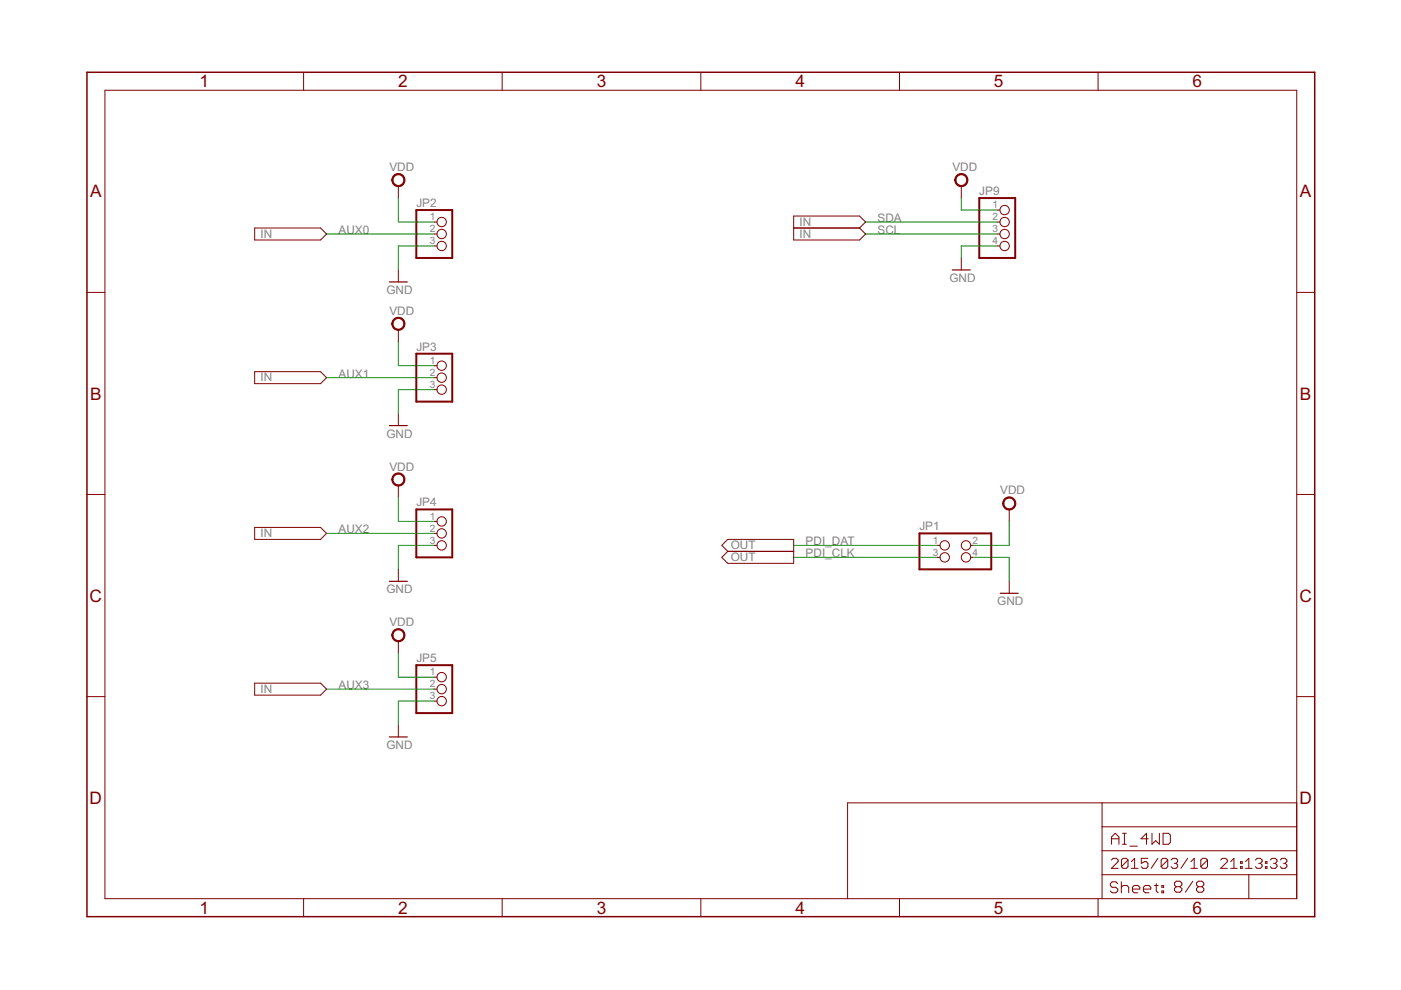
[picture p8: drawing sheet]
<svg xmlns="http://www.w3.org/2000/svg" width="297mm" height="210mm" viewBox="0 0 297 210" stroke-linecap="round" stroke-linejoin="round" font-family="sans-serif">
<g fill="none" stroke="#800000" stroke-width=".21">
<path d="M22.2 19.1h252.7v171.4h-252.7zM64.4 15.3v3.8M106.5 15.3v3.8M148.6 15.3v3.8M190.7 15.3v3.8M232.8 15.3v3.8M84.5 39.5v2.5M203.8 39.5v2.5M54 48.3h14l1.2 1.3-1.2 1.3h-14zM84.5 57.2v2.6M92.1 47.1h.5M92.1 49.6h.5"/>
<path d="M92.1 52.2h.5M168.3 45.8h13.9l1.3 1.3-1.3 1.2 1.3 1.3-1.3 1.3h-13.9zM168.3 48.3h13.9M203.8 54.7v2.5M211.4 47.1h.6M211.4 49.6h.6M211.4 52.2h.6M211.4 44.5h.6M18.4 62h3.8M54 78.8h14l1.2 1.3-1.2 1.2h-14zM84.5 69.9v2.6M92.1 77.5h.5"/>
<path d="M274.9 62h3.8M84.5 87.7v2.5M92.1 80.1h.5M92.1 82.6h.5M18.4 104.8h3.8M54 111.8h14l1.2 1.3-1.2 1.3h-14zM84.5 102.9v2.6M92.1 110.6h.5M92.1 113.1h.5M92.1 115.6h.5M153 115.6l1.3-1.2h14v5h-14l-1.3-1.2 1.3-1.3zM154.3 116.9h14"/>
<path d="M198.7 115.6h.6M198.7 118.2h.6M205.8 115.6h.6M205.8 118.2h.6M214 108v2.6M274.9 104.8h3.8M84.5 120.7v2.6M84.5 136v2.5M214 123.3v2.5M18.4 147.7h3.8M54 144.8h14l1.2 1.3-1.2 1.3h-14zM84.5 153.7v2.6"/>
<path d="M92.1 143.6h.5M92.1 146.1h.5M92.1 148.7h.5M274.9 147.7h3.8M233.7 170.2v20.3M233.7 175.3h41.2M235.7 179v-1.5l.8-.8 .7 .8v1.5M235.7 177.8h1.5M238 179h.8M238 176.7h.8M238.4 176.7v2.3M239.6 179.4h1.5"/>
<path d="M243.5 177.8h-1.6l1.2-1.1v2.3M244.2 176.7v2.3l.8-.8 .8 .8v-2.3M246.6 176.7h1.2l.3 .4v1.5l-.3 .4h-1.2zM274.9 170.2h-95.2v20.3M64.4 190.5v3.9M106.5 190.5v3.9M148.6 190.5v3.9M190.7 190.5v3.9M232.8 190.5v3.9M233.7 185.5h41.2M233.7 180.4h41.2M235.6 182.4l.4-.4h.7l.4 .4v.3l-1.5 1.4h1.5"/>
<path d="M237 187.3l-.4-.3h-.8l-.4 .3v.4l.4 .4h.8l.4 .4v.4l-.4 .4h-.8l-.4-.4M237.7 187v2.3M237.7 188.1l.4-.4h.8l.4 .4v1.2M239.2 182.4v1.3l-.4 .4h-.7l-.3-.4M239.2 182.4l-.4-.4h-.7l-.3 .4v1.3M239.2 182.4l-1.4 1.3M239.9 184.1h1.4M239.9 182.7l.7-.7v2.1M240.1 188.5h1.6v-.4l-.4-.4h-.8l-.4 .4v.8l.4 .4h.8M242.4 188.5h1.6v-.4l-.4-.4h-.8l-.4 .4v.8l.4 .4h.8M243.4 182h-1.4v1l.7-.3h.3l.4 .3v.7l-.4 .4h-.7l-.3-.4M244.8 187.7h.8"/>
<path d="M245.2 187.3v1.6l.4 .4M245.5 182l-1.4 2.1M246.3 187.7h.4v.4h-.4zM246.3 188.9h.4v.4h-.4zM247.6 182.4v1.3l-.4 .4h-.7l-.3-.4M247.6 182.4l-.4-.4h-.7l-.3 .4v1.3M247.6 182.4l-1.4 1.3M248.3 182.4l.3-.4h.7l.4 .4v.3l-.4 .3M249 183h.3M249.3 183l.4 .4v.3l-.4 .4h-.7l-.3-.4M249.4 188l-.4-.4v-.4l.4-.4h.8l.4 .4v.4l-.4 .4M249.4 188l-.4 .4v.4l.4 .4h.8l.4-.4v-.4l-.4-.4"/>
<path d="M249.4 188h.8M251.8 182l-1.4 2.1M252.5 184.1h1.4M252.5 182.7l.7-.7v2.1M252.9 186.8l-1.6 2.4M254.1 188l-.4-.4v-.4l.4-.4h.7l.4 .4v.4l-.4 .4M254.1 188l-.4 .4v.4l.4 .4h.7l.4-.4v-.4l-.4-.4M254.1 188h.7M256 182.4v1.3l-.3 .4h-.7l-.4-.4M256 182.4l-.3-.4h-.7l-.4 .4v1.3M256 182.4l-1.4 1.3M258.8 182.4l.4-.4h.7l.3 .4v.3l-1.4 1.4h1.4"/>
<path d="M260.9 184.1h1.4M260.9 182.7l.7-.7v2.1M263 183.7h.4v.4h-.4zM263 182.7h.4v.3h-.4zM264.1 182.7l.7-.7v2.1M264.1 184.1h1.4M264.8 185.5v5M266.2 182.4l.3-.4h.7l.4 .4v.3l-.4 .3M266.9 183h.3M267.2 183l.4 .4v.3l-.4 .4h-.7l-.3-.4M268.3 183.7h.3v.4h-.3zM268.3 182.7h.3v.3h-.3z"/>
<path d="M269.3 182.4l.4-.4h.7l.3 .4v.3l-.3 .3M270 183h.4M270.4 183l.3 .4v.3l-.3 .4h-.7l-.4-.4M271.4 182.4l.4-.4h.7l.3 .4v.3l-.3 .3M272.1 183h.4M272.5 183l.3 .4v.3l-.3 .4h-.7l-.4-.4"/>
<circle cx="93.6" cy="49.6" r=".99"/>
<circle cx="93.6" cy="47.1" r=".99"/>
<circle cx="93.6" cy="52.2" r=".99"/>
<circle cx="213" cy="44.5" r=".99"/>
<circle cx="213" cy="52.2" r=".99"/>
<circle cx="213" cy="47.1" r=".99"/>
<circle cx="213" cy="49.6" r=".99"/>
<circle cx="93.6" cy="77.5" r=".99"/>
<circle cx="93.6" cy="82.6" r=".99"/>
<circle cx="93.6" cy="80.1" r=".99"/>
<circle cx="93.6" cy="113.1" r=".99"/>
<circle cx="93.6" cy="115.6" r=".99"/>
<circle cx="93.6" cy="110.6" r=".99"/>
<circle cx="200.3" cy="118.2" r=".99"/>
<circle cx="200.3" cy="115.6" r=".99"/>
<circle cx="204.8" cy="115.6" r=".99"/>
<circle cx="204.8" cy="118.2" r=".99"/>
<circle cx="93.6" cy="143.6" r=".99"/>
<circle cx="93.6" cy="148.7" r=".99"/>
<circle cx="93.6" cy="146.1" r=".99"/>
</g>
<path d="M18.4 15.3h260.3v179.1h-260.3z" fill="none" stroke="#800000" stroke-width=".32"/>
<path d="M88.3 44.5h7.6v10.2h-7.6zM207.6 42h7.6v12.7h-7.6zM88.3 75h7.6v10.2h-7.6zM88.3 108h7.6v10.2h-7.6zM194.9 113.1h15.3v7.6h-15.3zM88.3 141h7.6v10.2h-7.6z" fill="none" stroke="#800000" stroke-width=".42"/>
<g fill="#800000" stroke="#800000" stroke-width=".21">
<path d="M213 105.8a1.4 1.4 0 0 1 2.2 .2 1.4 1.4 0 0 1-.9 2.1 1.4 1.4 0 0 1-1.7-1.4h.2a1.15 1.15 0 0 1 1.6-1 1.15 1.15 0 0 1 .3 1.9 1.15 1.15 0 0 1-1.8-.6l-.1-.3h-.2z" fill-rule="evenodd"/>
<path d="M83.4 37.2a1.4 1.4 0 0 1 2.3 .3 1.4 1.4 0 0 1-.9 2 1.4 1.4 0 0 1-1.7-1.3h.2a1.15 1.15 0 0 1 1.6-1.1 1.15 1.15 0 0 1 .3 1.9 1.15 1.15 0 0 1-1.8-.5l-.1-.3h-.2z" fill-rule="evenodd"/>
<path d="M83.4 67.7a1.4 1.4 0 0 1 2.3 .2 1.4 1.4 0 0 1-.9 2.1 1.4 1.4 0 0 1-1.7-1.3h.2a1.15 1.15 0 0 1 1.6-1.1 1.15 1.15 0 0 1 .3 1.9 1.15 1.15 0 0 1-1.8-.6l-.1-.2h-.2z" fill-rule="evenodd"/>
<path d="M83.4 100.7a1.4 1.4 0 0 1 2.3 .2 1.4 1.4 0 0 1-.9 2.1 1.4 1.4 0 0 1-1.7-1.3h.2a1.15 1.15 0 0 1 1.6-1.1 1.15 1.15 0 0 1 .3 1.9 1.15 1.15 0 0 1-1.8-.5l-.1-.3h-.2z" fill-rule="evenodd"/>
<path d="M83.4 133.7a1.4 1.4 0 0 1 2.3 .3 1.4 1.4 0 0 1-.9 2 1.4 1.4 0 0 1-1.7-1.3h.2a1.15 1.15 0 0 1 1.6-1.1 1.15 1.15 0 0 1 .3 1.9 1.15 1.15 0 0 1-1.8-.5l-.1-.3h-.2z" fill-rule="evenodd"/>
<path d="M202.8 37.2a1.4 1.4 0 0 1 2.2 .3 1.4 1.4 0 0 1-.8 2 1.4 1.4 0 0 1-1.8-1.3h.3a1.15 1.15 0 0 1 1.6-1.1 1.15 1.15 0 0 1 .3 1.9 1.15 1.15 0 0 1-1.9-.5v-.3h-.3z" fill-rule="evenodd"/>
</g>
<path d="M82.5 59.8h3.9M201.9 57.2h3.8M82.5 90.2h3.9M82.5 123.3h3.9M212.1 125.8h3.8M82.5 156.3h3.9" fill="none" stroke="#800000" stroke-width=".25"/>
<g fill="none" stroke="#008000" stroke-width=".21">
<path d="M69.2 49.6h22.9M84.5 42v5.1h7.6M92.1 52.2h-7.6v5M183.5 47.1h27.9M183.5 49.6h27.9M203.8 42v2.5h7.6M211.4 52.2h-7.6v2.5M84.5 72.5v5h7.6M69.2 80.1h22.9M92.1 82.6h-7.6v5.1M69.2 113.1h22.9M84.5 105.5v5.1h7.6"/>
<path d="M92.1 115.6h-7.6v5.1M168.3 115.6h30.4M168.3 118.2h30.4M206.4 118.2h7.6v5.1M214 110.6v5h-7.6M84.5 138.5v5.1h7.6M69.2 146.1h22.9M92.1 148.7h-7.6v5"/>
</g>
<g font-size="4.1" fill="#800000">
<text x="42.3" y="18.5">1</text>
<text x="84.4" y="18.5">2</text>
<text x="126.5" y="18.5">3</text>
<text x="168.6" y="18.5">4</text>
<text x="210.7" y="18.5">5</text>
<text x="252.9" y="18.5">6</text>
<text x="19.1" y="41.9">A</text>
<text x="275.6" y="41.9">A</text>
<text x="19.1" y="84.7">B</text>
<text x="275.6" y="84.7">B</text>
<text x="19" y="127.6">C</text>
<text x="275.5" y="127.6">C</text>
<text x="19" y="170.4">D</text>
<text x="275.5" y="170.4">D</text>
<text x="42.3" y="193.7">1</text>
<text x="84.4" y="193.7">2</text>
<text x="126.5" y="193.7">3</text>
<text x="168.6" y="193.7">4</text>
<text x="210.7" y="193.7">5</text>
<text x="252.9" y="193.7">6</text>
</g>
<g font-size="2.8" fill="#808080">
<text x="82.6" y="36.3">VDD</text>
<text x="201.9" y="36.3">VDD</text>
<text x="207.6" y="41.4">JP9</text>
<text x="88.3" y="43.9">JP2</text>
<text x="169.5" y="47.8">IN</text>
<text x="186" y="47.1">SDA</text>
<text x="55.3" y="50.4">IN</text>
<text x="71.8" y="49.6">AUX0</text>
<text x="169.5" y="50.4">IN</text>
<text x="186" y="49.6">SCL</text>
<text x="201.3" y="59.8">GND</text>
<text x="81.9" y="62.3">GND</text>
<text x="82.6" y="66.7">VDD</text>
<text x="88.3" y="74.4">JP3</text>
<text x="55.3" y="80.8">IN</text>
<text x="71.8" y="80.1">AUX1</text>
<text x="81.9" y="92.8">GND</text>
<text x="82.6" y="99.8">VDD</text>
<text x="88.3" y="107.4">JP4</text>
<text x="212.1" y="104.8">VDD</text>
<text x="55.3" y="113.9">IN</text>
<text x="71.8" y="113.1">AUX2</text>
<text x="194.9" y="112.5">JP1</text>
<text x="154.9" y="118.9">OUT</text>
<text x="154.9" y="116.4">OUT</text>
<text x="170.8" y="115.6">PDI_DAT</text>
<text x="170.8" y="118.2">PDI_CLK</text>
<text x="81.9" y="125.8">GND</text>
<text x="211.4" y="128.3">GND</text>
<text x="82.6" y="132.8">VDD</text>
<text x="88.3" y="140.4">JP5</text>
<text x="55.3" y="146.9">IN</text>
<text x="71.8" y="146.1">AUX3</text>
<text x="81.9" y="158.8">GND</text>
</g>
<g font-size="2.4" fill="#808080">
<text x="91.1" y="46.7">1</text>
<text x="210.5" y="44.2">1</text>
<text x="210.5" y="46.7">2</text>
<text x="91.1" y="49.3">2</text>
<text x="91.1" y="51.8">3</text>
<text x="210.5" y="49.3">3</text>
<text x="210.5" y="51.8">4</text>
<text x="91.1" y="77.2">1</text>
<text x="91.1" y="79.7">2</text>
<text x="91.1" y="82.3">3</text>
<text x="91.1" y="110.2">1</text>
<text x="91.1" y="112.7">2</text>
<text x="91.1" y="115.3">3</text>
<text x="197.8" y="115.3">1</text>
<text x="197.8" y="117.8">3</text>
<text x="206.2" y="115.3">2</text>
<text x="206.2" y="117.8">4</text>
<text x="91.1" y="143.2">1</text>
<text x="91.1" y="145.7">2</text>
<text x="91.1" y="148.3">3</text>
</g>
</svg>
